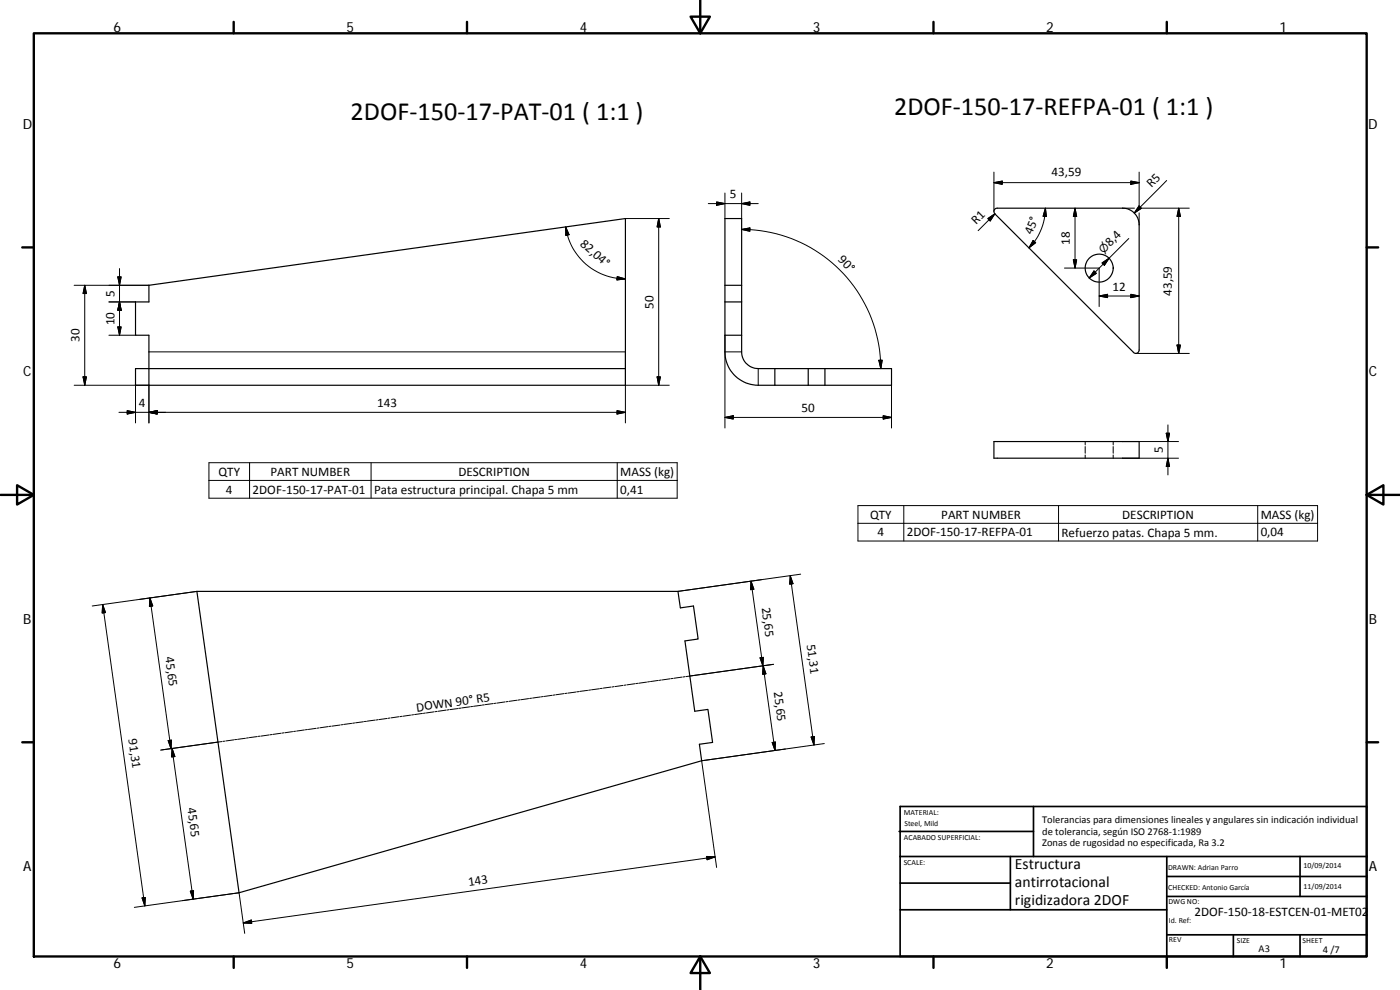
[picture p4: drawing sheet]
<svg xmlns="http://www.w3.org/2000/svg" width="420mm" height="297mm" viewBox="0 0 420 297" stroke-linecap="round" stroke-linejoin="round" font-family="sans-serif">
<g fill="none" stroke="#000" stroke-width=".36">
<path d="M217.6 65.6h5v40a5 5 0 0 0 5 5h40v5h-40a10 10 0 0 1-10-10zM298.7 62.7l.6-.2h37.6a5 5 0 0 1 5 5v37.5a.99 .99 0 0 1-.6 1 .99 .99 0 0 1-1.1-.3l-41.6-41.5-.3-.9zM217.6 90.6h5M217.6 85.6h5M40.7 110.6h147v5h-147zM187.7 110.6v-45l-143 20v5h-4v10h4v15M217.6 100.6h5M232.5 110.6v5M242.6 110.6v5M247.6 110.6v5M298.3 132.5h43.6v5h-43.6zM59.1 177.4h144.4l.7 5 3.9-.6 1.4 9.9-3.9 .6 2.9 21.1 4-.5 1.4 9.9-4 .5 .7 5-138.9 39.6z"/>
<circle cx="329.9" cy="80.4" r="4.2"/>
</g>
<g fill="none" stroke="#000" stroke-width=".3">
<path d="M217.6 57.9v7.7M222.6 57.9v7.7M298.3 51.6v11.8M298.3 54.8l2.5-.5v1zM298.3 54.8h43.6M339.4 54.3l2.5 .5-2.5 .5zM341.9 51.6v10.4M350.1 54.2l-9.7 9.7M169.8 68.1a18.1 18.1 0 0 0 17.9 15.6M169.8 68.1l1 2.3-1 .2zM187.7 65.6h13.2M197.7 65.6v50"/>
<path d="M197.7 65.6l.5 2.5h-1zM212.6 61.1h15M215.1 60.6l2.5 .5-2.5 .5zM222.6 68.8l2.5-.4-.1 1zM222.6 68.8a41.8 41.8 0 0 1 41.7 41.8M222.6 61.1l2.5-.5v1zM296.5 65.6l2.1-1.4-1.4 2.1zM298.6 64.2l-5.1 5M310.1 72.2l.7 .6-2 1.6zM313.7 62.5a16.9 16.9 0 0 1-4.9 11.9M313.7 62.5l.3 2.5-1-.1zM322.1 78h1l-.5 2.4z"/>
<path d="M322.6 62.5v17.9M322.6 62.5l.5 2.4h-1zM330.7 78.9l2.1-1.4-1.4 2.1zM336.9 62.5h3.6M338.8 71.6l-11.9 11.8M341.8 61.8l.8 .7-2.2 1.4zM341.9 63.9v3.6M342.3 62.5h14.6M353.7 62.5v43.5M353.7 62.5l.6 2.4h-1.1zM22.3 85.6h22.4M25.4 85.6v30"/>
<path d="M25.4 85.6l.5 2.5h-1zM32.7 90.6h8M35.4 98.1h1l-.5 2.5zM35.4 83.1h1l-.5 2.5zM35.9 90.6l.5 2.5h-1zM35.9 80.6v20M185.2 83l2.5 .7-2.5 .3zM319.5 80.4h10.4v11.6M328.3 81.3l.7 .7-2.1 1.4zM329.9 88.8l2.5-.5v1zM329.9 88.8h12M339.4 88.3l2.5 .5-2.5 .5z"/>
<path d="M22.3 115.6h22.4v11.3M24.9 113.1h1l-.5 2.5zM32.7 100.6h8M40.7 115.6v11.3M44.7 105.6h143v21.3M187.7 115.6h13.2M197.2 113.1h1l-.5 2.5zM217.6 105.6h5M217.6 100.6v27.8M227.6 110.6v5M263.7 108.1h1.1l-.5 2.5zM267.6 115.6v12.8"/>
<path d="M340.9 106h16M353.2 103.5h1.1l-.6 2.5zM35.7 123.7h152M38.2 123.2l2.5 .5-2.5 .5zM44.7 123.7l2.5-.5v1zM62.7 138.8h140.5v10.7h-140.5zM74.9 138.8v10.7M111.4 138.8v10.7M185.2 123.2l2.5 .5-2.5 .5zM185.2 138.8v10.7M217.6 125.2l2.5-.5v1zM217.6 125.2h50"/>
<path d="M265.1 124.7l2.5 .5-2.5 .5zM325.7 132.5v1M325.7 134v2M325.7 136.5v1M334.1 132.5v1M334.1 134v2M334.1 136.5v1M336.9 132.5h16.8M336.9 137.5h16.8M350 130h1l-.5 2.5zM350.5 127.5v15M350.5 137.5l.5 2.5h-1z"/>
<path d="M62.7 144.1h140.5M257.5 157h137.9M257.5 151.7h137.9v10.6h-137.9zM271.2 151.7v10.6M317.7 151.7v10.6M377.5 151.7v10.6M45 179.4l.8 2.4-1 .1zM45 179.4l6.3 45.2M59.1 177.4l-31.4 4.4M225.4 174.4l3.5 25.4M225.4 174.4l.8 2.4-1 .1zM237.2 172.7l.8 2.4-1 .2z"/>
<path d="M237.2 172.7l7.1 50.8M240.3 172.3l-36.8 5.1M30.8 181.4l12.7 90.4M30.8 181.4l.9 2.4-1 .1zM228.1 197.4l1-.2-.2 2.6zM229 199.8l3.6 25.4M229 199.8l.9 2.4-1 .1zM232.2 199.3l-26.3 3.7M85.2 219.9l-.6 .1M87.8 219.5l-2.3 .4M88.7 219.4l-.6 .1M91.4 219l-2.4 .4"/>
<path d="M92.3 218.9l-.6 .1M94.9 218.5l-2.3 .4M95.8 218.4l-.6 .1M98.5 218l-2.4 .4M99.3 217.9l-.6 .1M102 217.6l-2.4 .3M102.9 217.4l-.6 .1M105.5 217l-2.3 .4M106.4 216.9l-.6 .1M109.1 216.6l-2.4 .3M110 216.4l-.6 .1M112.6 216l-2.4 .4"/>
<path d="M113.5 215.9l-.6 .1M116.2 215.6l-2.4 .3M117 215.4l-.6 .1M119.7 215.1l-2.4 .3M120.6 214.9l-.6 .1M123.2 214.6l-2.3 .3M124.1 214.4l-.6 .1M126.8 214.1l-2.4 .3M127.7 213.9l-.6 .1M130.3 213.6l-2.3 .3M131.2 213.4l-.6 .1M133.8 213.1l-2.3 .3"/>
<path d="M134.7 212.9l-.6 .1M137.4 212.6l-2.4 .3M138.3 212.5h-.6M140.9 212.1l-2.3 .3M141.8 212h-.6M144.5 211.6l-2.4 .3M145.4 211.5h-.6M148 211.1l-2.3 .3M148.9 211l-.6 .1M151.5 210.6l-2.3 .3M152.4 210.5l-.5 .1M155.1 210.1l-2.4 .3"/>
<path d="M156 210l-.6 .1M158.6 209.6l-2.3 .4M159.5 209.5l-.5 .1M162.2 209.1l-2.4 .3M163.1 209l-.6 .1M165.7 208.6l-2.3 .4M166.6 208.5l-.6 .1M169.3 208.1l-2.4 .3M170.1 208l-.5 .1M172.8 207.6l-2.4 .4M173.7 207.5l-.6 .1M176.3 207.1l-2.3 .4"/>
<path d="M177.2 207l-.6 .1M179.9 206.7l-2.4 .3M180.8 206.5l-.6 .1M183.4 206.1l-2.3 .4M184.3 206l-.6 .1M187 205.7l-2.4 .3M187.8 205.5l-.5 .1M190.5 205.1l-2.3 .4M191.4 205l-.6 .1M194 204.7l-2.3 .3M194.9 204.5l-.6 .1M197.6 204.2l-2.4 .3"/>
<path d="M198.5 204l-.6 .1M201.1 203.7l-2.3 .3M202 203.5l-.6 .1M204.7 203.2l-2.4 .3M205.6 203l-.6 .1M50.5 222.2l1-.1-.2 2.5zM51.7 224.6l6.3 45.2M51.7 224.6l.8 2.4-1 .1zM66.6 222.5l-18.4 2.6M67.5 222.4h-.6M70.1 222l-2.3 .3M71 221.9h-.6"/>
<path d="M73.7 221.5l-2.4 .3M74.6 221.4h-.6M77.2 221l-2.4 .3M78.1 220.9h-.6M80.8 220.5l-2.4 .4M81.6 220.4l-.6 .1M84.3 220l-2.4 .3M210.6 228.3l4.5 32M231.7 222.8l1-.2-.1 2.6zM235.7 224.7l-25.1 3.6M243.4 221.1l1-.1-.1 2.5zM247.4 223.1l-36.8 5.2"/>
<path d="M212.1 257l2.5 .1-2.4 .9zM214.6 257.1l-141.6 19.8M40.3 272.2l31.4-4.3 1.7 12.2M42.6 269.4l1-.1-.1 2.5zM57.1 267.4l1-.1-.1 2.5zM73 276.9l2.4-.8 .2 1z"/>
</g>
<g fill="none" stroke="#000" stroke-width=".71">
<path d="M10.1 10h400.1v277h-400.1zM70.1 6.6v3.4M140.2 6.6v3.4M207.3 5h5.8l-2.9 5zM210.2 0v10M280.2 6.6v3.4M350.2 6.6v3.4M6.7 74.2h3.4M410.2 74.2h3.4M.2 148.5h9.9M5.1 145.6l5 2.9-5 2.9zM410.2 148.5l5-2.9v5.8z"/>
<path d="M410.2 148.5h9.9M6.7 222.7h3.4M410.2 222.7h3.4M70.1 287v3.4M140.2 287v3.4M210.2 287l2.9 5h-5.8zM210.2 287v10M280.2 287v3.4M350.2 287v3.4"/>
</g>
<g fill="none" stroke="#000" stroke-width=".51">
<path d="M269.8 249.5h40.4M270.1 257h140.1M270.1 242h140.1v45h-140.1zM303.2 257v16M310.2 242v15M350.2 257v30M390.2 257v12M270.1 273h80.1M270.1 265h33.1M350.2 269h60M350.2 263h60M350.2 280.5h60"/>
<path d="M370.2 280.5v6.5M390.2 280.5v6.5"/>
</g>
<g fill="#000" stroke="#000" stroke-width=".3">
<path d="M298.3 54.8l2.5-.5v1zM339.4 54.3l2.5 .5-2.5 .5zM169.8 68.1l1 2.3-1 .2zM197.7 65.6l.5 2.5h-1zM215.1 60.6l2.5 .5-2.5 .5zM222.6 68.8l2.5-.4-.1 1zM222.6 61.1l2.5-.5v1zM296.5 65.6l2.1-1.4-1.4 2.1zM310.1 72.2l.7 .6-2 1.6zM313.7 62.5l.3 2.5-1-.1zM322.1 78h1l-.5 2.4zM322.6 62.5l.5 2.4h-1z"/>
<path d="M330.7 78.9l2.1-1.4-1.4 2.1zM341.8 61.8l.8 .7-2.2 1.4zM353.7 62.5l.6 2.4h-1.1zM25.4 85.6l.5 2.5h-1zM35.4 98.1h1l-.5 2.5zM35.4 83.1h1l-.5 2.5zM35.9 90.6l.5 2.5h-1zM185.2 83l2.5 .7-2.5 .3zM328.3 81.3l.7 .7-2.1 1.4zM329.9 88.8l2.5-.5v1zM339.4 88.3l2.5 .5-2.5 .5zM24.9 113.1h1l-.5 2.5z"/>
<path d="M197.2 113.1h1l-.5 2.5zM263.7 108.1h1.1l-.5 2.5zM353.2 103.5h1.1l-.6 2.5zM38.2 123.2l2.5 .5-2.5 .5zM44.7 123.7l2.5-.5v1zM185.2 123.2l2.5 .5-2.5 .5zM217.6 125.2l2.5-.5v1zM265.1 124.7l2.5 .5-2.5 .5zM350 130h1l-.5 2.5zM350.5 137.5l.5 2.5h-1zM225.4 174.4l.8 2.4-1 .1zM237.2 172.7l.8 2.4-1 .2z"/>
<path d="M30.8 181.4l.9 2.4-1 .1zM45 179.4l.8 2.4-1 .1zM228.1 197.4l1-.2-.2 2.6zM229 199.8l.9 2.4-1 .1zM50.5 222.2l1-.1-.2 2.5zM51.7 224.6l.8 2.4-1 .1zM231.7 222.8l1-.2-.1 2.6zM243.4 221.1l1-.1-.1 2.5zM212.1 257l2.5 .1-2.4 .9zM42.6 269.4l1-.1-.1 2.5zM57.1 267.4l1-.1-.1 2.5zM73 276.9l2.4-.8 .2 1z"/>
</g>
<g font-size="7.9">
<text x="105.2" y="35.9">2DOF‐150‐17‐PAT‐01 ( 1:1 )</text>
<text x="268.3" y="34.4">2DOF‐150‐17‐REFPA‐01 ( 1:1 )</text>
</g>
<g font-size="4.7">
<text x="304.6" y="260.7">Estructura</text>
<text x="304.6" y="266">antirrotacional</text>
<text x="304.6" y="271.5">rigidizadora 2DOF</text>
</g>
<g font-size="4.2">
<text x="34" y="9.6">6</text>
<text x="104" y="9.6">5</text>
<text x="174" y="9.6">4</text>
<text x="244" y="9.6">3</text>
<text x="314" y="9.6">2</text>
<text x="384" y="9.6">1</text>
<text x="6.8" y="38.7">D</text>
<text x="410.6" y="38.7">D</text>
<text x="7" y="112.9">C</text>
<text x="410.8" y="112.9">C</text>
<text x="7" y="187.1">B</text>
<text x="410.8" y="187.1">B</text>
<text x="7" y="261.3">A</text>
<text x="410.8" y="261.3">A</text>
<text x="34" y="290.4">6</text>
<text x="104" y="290.4">5</text>
<text x="174" y="290.4">4</text>
<text x="244" y="290.4">3</text>
<text x="314" y="290.4">2</text>
<text x="384" y="290.4">1</text>
</g>
<g font-size="3.9">
<text x="315.6" y="52.7">43,59</text>
<text x="219" y="59.5">5</text>
<text x="345.6" y="56.5" transform="rotate(-45 345.6 56.5)">R5</text>
<text x="293" y="67.6" transform="rotate(-45 293 67.6)">R1</text>
<text x="309.7" y="70.6" transform="rotate(-67 309.7 70.6)">45°</text>
<text x="174" y="73.6" transform="rotate(41 174 73.6)">82,04°</text>
<text x="321" y="73.4" transform="rotate(-90 321 73.4)">18</text>
<text x="333.2" y="74.1" transform="rotate(-45 333.2 74.1)">8,4</text>
<text x="251.3" y="78.1" transform="rotate(45 251.3 78.1)">90°</text>
<text x="34.3" y="89.1" transform="rotate(-90 34.3 89.1)">5</text>
<text x="333.9" y="87.3">12</text>
<text x="351.7" y="88.8" transform="rotate(-90 351.7 88.8)">43,59</text>
<text x="196.1" y="92.6" transform="rotate(-90 196.1 92.6)">50</text>
<text x="34.3" y="97.6" transform="rotate(-90 34.3 97.6)">10</text>
<text x="23.9" y="102.6" transform="rotate(-90 23.9 102.6)">30</text>
<text x="41.7" y="122.2">4</text>
<text x="113.2" y="122.2">143</text>
<text x="240.5" y="123.7">50</text>
<text x="348.9" y="136" transform="rotate(-90 348.9 136)">5</text>
<text x="65.6" y="142.8">QTY</text>
<text x="81.2" y="142.8">PART NUMBER</text>
<text x="137.6" y="142.8">DESCRIPTION</text>
<text x="186.1" y="142.9">MASS (kg)</text>
<text x="67.8" y="148.1">4</text>
<text x="75.8" y="148.1">2DOF‐150‐17‐PAT‐01</text>
<text x="112.3" y="148.1">Pata estructura principal. Chapa 5 mm</text>
<text x="186.1" y="148.1">0,41</text>
<text x="261.1" y="155.6">QTY</text>
<text x="282.5" y="155.6">PART NUMBER</text>
<text x="336.8" y="155.6">DESCRIPTION</text>
<text x="378.3" y="155.7">MASS (kg)</text>
<text x="263.3" y="160.9">4</text>
<text x="272.1" y="160.9">2DOF‐150‐17‐REFPA‐01</text>
<text x="318.6" y="161">Refuerzo patas. Chapa 5 mm.</text>
<text x="378.3" y="160.9">0,04</text>
<text x="228.6" y="182.3" transform="rotate(82 228.6 182.3)">25,65</text>
<text x="49.6" y="197.3" transform="rotate(82 49.6 197.3)">45,65</text>
<text x="242.1" y="193.4" transform="rotate(82 242.1 193.4)">51,31</text>
<text x="232.2" y="207.7" transform="rotate(82 232.2 207.7)">25,65</text>
<text x="125.1" y="213.5" transform="rotate(-8 125.1 213.5)">DOWN 90° R5</text>
<text x="38.6" y="221.9" transform="rotate(82 38.6 221.9)">91,31</text>
<text x="56.2" y="242.4" transform="rotate(82 56.2 242.4)">45,65</text>
<text x="140.7" y="265.9" transform="rotate(-8 140.7 265.9)">143</text>
<text x="358.5" y="274.9">2DOF‐150‐18‐ESTCEN‐01‐MET02</text>
</g>
<text font-size="3.3" x="331.2" y="76.1" transform="rotate(-45 331.2 76.1)">⌀</text>
<g font-size="3.1">
<text x="312.8" y="246.8">Tolerancias para dimensiones lineales y angulares sin indicación individual</text>
<text x="312.8" y="250.4">de tolerancia, según ISO 2768‐1:1989</text>
<text x="312.8" y="254">Zonas de rugosidad no especificada, Ra 3.2</text>
<text x="377.7" y="285.6">A3</text>
<text x="397" y="285.9">4 /7</text>
</g>
<g font-size="2.4">
<text x="271.2" y="244.4">MATERIAL:</text>
<text x="271.3" y="251.9">ACABADO SUPERFICIAL:</text>
<text x="271.4" y="247.9">Steel, Mild</text>
<text x="271.2" y="259.7">SCALE:</text>
<text x="350.6" y="260.9">DRAWN: Adrian Parro</text>
<text x="391.2" y="260.6">10/09/2014</text>
<text x="350.6" y="267">CHECKED: Antonio García</text>
<text x="391.2" y="266.6">11/09/2014</text>
<text x="350.7" y="271.4">DWG NO:</text>
<text x="350.8" y="276.8">Id. Ref:</text>
<text x="350.8" y="282.8">REV</text>
<text x="371.2" y="282.9">SIZE</text>
<text x="390.9" y="282.9">SHEET</text>
</g>
</svg>
